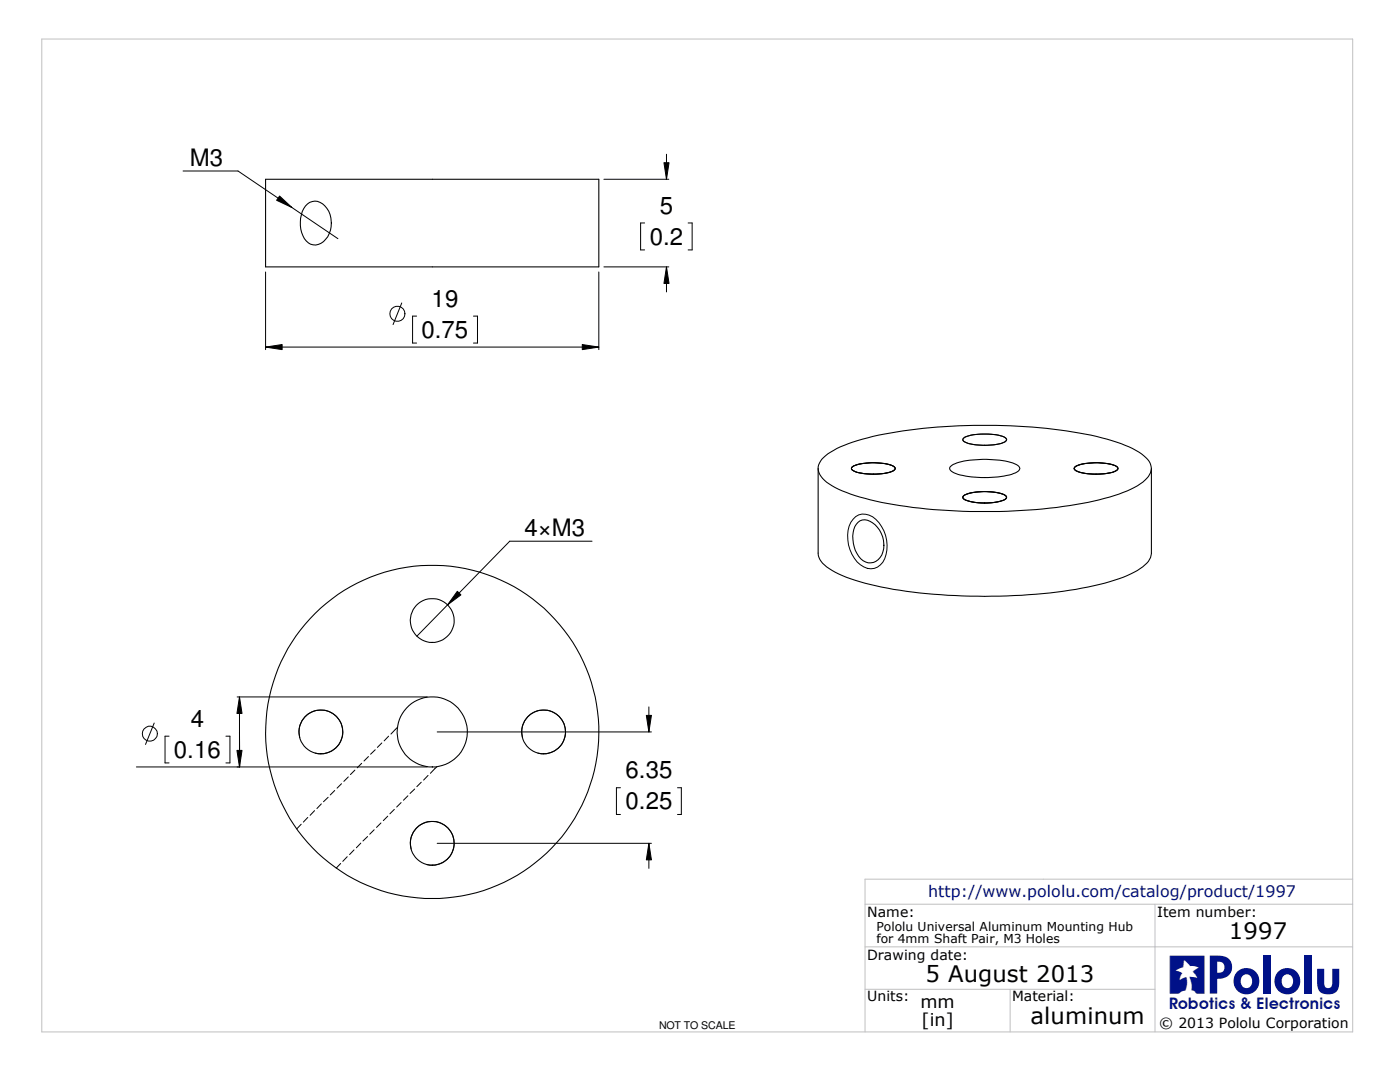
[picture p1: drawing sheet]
<svg xmlns="http://www.w3.org/2000/svg" width="279mm" height="216mm" viewBox="0 0 279 216" stroke-linecap="round" stroke-linejoin="round" font-family="sans-serif">
<path d="M8.3 7.8h261.7v198.1h-261.7zM270 175.4h-97.4v30.5M172.6 188.9h97.4M172.6 197.4h57.9M172.6 180.4h97.4M201.6 197.4v8.5M230.5 180.4v25.5" fill="none" stroke="#c0c0c0" stroke-width=".2"/>
<g fill="none" stroke="#000" stroke-width=".21">
<path d="M53 35.8h66.5v17.5h-66.5zM61.4 40.7a2.55 2.55 0 0 1 3.8 .9 5 5 0 0 1-1.1 7 2.46 2.46 0 0 1-3.6-1.6 5.8 5.8 0 0 1 .9-6.3zM163.3 93.5v16.9a4.4 4.4 0 0 0 2.8 3.4 40.4 40.4 0 0 0 13.5 4 114.8 114.8 0 0 0 38.7-.9 25.2 25.2 0 0 0 9.7-3.8 3.7 3.7 0 0 0 1.8-2.7v-16.9M164 91.7a16 16 0 0 1 7.1-3.8 91.8 91.8 0 0 1 23.2-3 131.3 131.3 0 0 1 14.5 .6l1.4 .1a51.7 51.7 0 0 1 15.8 3.9 7 7 0 0 1 3.7 3.3 2.83 2.83 0 0 1-1.2 3 21.3 21.3 0 0 1-9.1 3.9 112 112 0 0 1-44.6 .3 27.9 27.9 0 0 1-9.8-3.8 3.1 3.1 0 0 1-1.5-3.8zM170 93.3a5.1 5.1 0 0 1 3.5-.9l1.1-.1a6.4 6.4 0 0 1 4 1l.1 .1a1.93 1.93 0 0 1-1.9 1 12.9 12.9 0 0 1-6.4-.4l-.5-.4zM189.6 93.2a8.2 8.2 0 0 1 5.3-1.5h1.9a12.1 12.1 0 0 1 6.5 1.3l.2 .5a2.67 2.67 0 0 1-2.1 1.3 21.4 21.4 0 0 1-11-.4l-.8-.7zM192.2 87.5a5.8 5.8 0 0 1 3.5-.9h1.6a5.8 5.8 0 0 1 3.5 .9l.1 .2a1.93 1.93 0 0 1-1.8 .9 12.9 12.9 0 0 1-6.5-.4l-.4-.4zM192.2 99.1a5.1 5.1 0 0 1 3.5-1h1.1a6.4 6.4 0 0 1 4 1l.1 .2a3.4 3.4 0 0 1-2.8 1 9.4 9.4 0 0 1-5.9-.8zM214.4 93.3a5.1 5.1 0 0 1 3.5-.9l1.1-.1a6.4 6.4 0 0 1 4.1 1v.1a1.93 1.93 0 0 1-1.8 1 12.9 12.9 0 0 1-6.5-.4l-.4-.4zM171.2 104.2a2.16 2.16 0 0 1 2.9 .1 5.2 5.2 0 0 1 1.5 7 2.52 2.52 0 0 1-4.2-.3 6.2 6.2 0 0 1-.5-6.4z"/>
<circle cx="86.3" cy="123.8" r="4.4"/>
<circle cx="64" cy="146" r="4.4"/>
<circle cx="86.3" cy="146" r="33.3"/>
<circle cx="86.3" cy="146" r="7"/>
<circle cx="108.5" cy="146" r="4.4"/>
<circle cx="86.3" cy="168.3" r="4.4"/>
</g>
<g fill="none" stroke="#000" stroke-width=".2">
<path d="M36.5 34.1h11l19.9 13.5M55.8 39.1l2.5 2.3-3.1-1.4zM120.5 35.8h13M132.5 32.5h1l-.5 3.3zM133 30.8v5M53 54.3v15.5M119.5 54.3v15.5M120.5 53.3h13M128.7 44.5h-.9v5.4h.9M133 53.3l.5 3.3h-1zM133 53.3v5M137.3 44.5h.8v5.4h-.8"/>
<path d="M53 69.3l3.3-.6v1.1zM53 69.3h66.5M80.2 60.5l-1.8 4.3M83.1 63.1h-.8v5.4h.8M94.5 63.1h.8v5.4h-.8M116.2 68.7l3.3 .6-3.3 .5zM169.9 93.3a5.1 5.1 0 0 1 3.3-.9l3.4 .1a2.89 2.89 0 0 1 2.1 1 3.4 3.4 0 0 1-2.9 1 10.3 10.3 0 0 1-5.7-.7l-.2-.2zM170.1 93.2a10.9 10.9 0 0 1 8.4 0l.1 .2a1.28 1.28 0 0 1-1.1 .9 13.6 13.6 0 0 1-6.9-.2l-.6-.5zM192.2 99.1a7.8 7.8 0 0 1 5.2-1l1.6 .2a2.13 2.13 0 0 1 1.9 1 1.69 1.69 0 0 1-1.5 .8 11 11 0 0 1-7.1-.6zM192.3 98.9a10.9 10.9 0 0 1 8.4 0l.2 .3a1.2 1.2 0 0 1-1.2 .8 12.2 12.2 0 0 1-7.3-.4l-.2-.4zM192.3 87.5l.3-.3a13.2 13.2 0 0 1 7.8 0l.5 .5a1.15 1.15 0 0 1-1.2 .8 13.2 13.2 0 0 1-7.3-.4l-.2-.4zM214.5 93.3a6.1 6.1 0 0 1 3.6-.9h1.7l1.6 .2a2.3 2.3 0 0 1 1.7 .7 .98 .98 0 0 1-1 .9 12.8 12.8 0 0 1-7.4-.3l-.3-.4z"/>
<path d="M214.5 93.2a10.9 10.9 0 0 1 8.5 0l.1 .2a1.28 1.28 0 0 1-1.2 .9 13.6 13.6 0 0 1-6.8-.2l-.7-.5zM91.3 118l.7 .7-2.7 2zM118.2 108h-16.5l-18.5 19M170.3 103.6a2.92 2.92 0 0 1 4.5 0 7.2 7.2 0 0 1 1.4 8.6 2.93 2.93 0 0 1-4.5 .5 7.3 7.3 0 0 1-1.9-8.5zM47.3 139.1h38M47.8 139.1l.5 3.3h-1zM47.8 139.1v13.9M27.2 153h58.1M30.8 144.3l-1.8 4.2M33.7 146.9h-.8v5.3h.8M45.1 146.9h.8v5.3h-.8M47.3 149.7h1l-.5 3.3z"/>
<path d="M47.8 146v7M59.8 147.2a4.4 4.4 0 0 1 3.9-5.5 4.4 4.4 0 0 1 4.7 4.7 4.4 4.4 0 0 1-5.5 3.9M65.5 159.1l-.9 .9M66.8 157.7l-.9 .9M68.2 156.4l-.9 .9M69.5 155l-.9 .9M70.8 153.7l-.9 .9M72.2 152.3l-.9 .9M73.5 151l-.9 .8M74.9 149.6l-.9 .9M76.2 148.3l-.9 .8M77.6 146.9l-.9 .9"/>
<path d="M79.3 145.2l-1.3 1.3M81.4 158.8l-.9 .9M82.8 157.4l-1 .9M84.1 156.1l-.9 .9M85.4 154.7l-.9 1M87.2 153l-1.3 1.3M87.2 146h42.8M104.3 147.2a4.4 4.4 0 0 1 3.8-5.5 4.4 4.4 0 0 1 4.8 4.7 4.4 4.4 0 0 1-5.5 3.9M123.8 157.2h-.8v5.3h.8M129 142.7h1l-.5 3.3zM129.5 141.1v4.9M135.2 157.2h.8v5.3h-.8"/>
<path d="M60.1 164.5l-.9 .9M61.4 163.1l-.9 .9M62.8 161.8l-.9 .9M64.1 160.4l-.9 .9M68 172.3l-.9 .9M69.3 170.9l-.9 1M70.7 169.6l-.9 .9M72 168.2l-.9 1M73.4 166.9l-1 .9M74.7 165.6l-.9 .9M76 164.2l-.9 .9M77.4 162.9l-.9 .8"/>
<path d="M78.7 161.5l-.9 .9M80.1 160.1l-.9 .9M82 169.4a4.4 4.4 0 0 1 3.9-5.5 4.4 4.4 0 0 1 4.7 4.8 4.4 4.4 0 0 1-5.5 3.8M87.2 168.3h42.8M129.5 168.3l.5 3.3h-1zM129.5 168.3v5"/>
<circle cx="79.3" cy="62.6" r="1.51"/>
<circle cx="29.9" cy="146.4" r="1.49"/>
</g>
<path d="M132.5 32.5h1l-.5 3.3zM55.8 39.1l2.5 2.3-3.1-1.4zM133 53.3l.5 3.3h-1zM53 69.3l3.3-.6v1.1zM116.2 68.7l3.3 .6-3.3 .5zM47.8 139.1l.5 3.3h-1zM91.3 118l.7 .7-2.7 2zM47.3 149.7h1l-.5 3.3zM129 142.7h1l-.5 3.3zM129.5 168.3l.5 3.3h-1z" fill="#000"/>
<text font-size="10" fill="#018" x="240.8" y="198.2">Pololu</text>
<text font-size="9.9" fill="#018" x="232.7" y="201.3">Q</text>
<g font-size="4.8">
<text x="37.9" y="33.1">M3</text>
<text x="131.7" y="42.7">5</text>
<text x="129.7" y="48.8">0.2</text>
<text x="86.1" y="61.2">19</text>
<text x="84.1" y="67.4">0.75</text>
<text x="104.6" y="106.9">4×M3</text>
<text x="38.1" y="145">4</text>
<text x="34.7" y="151.2">0.16</text>
<text x="124.8" y="155.3">6.35</text>
<text x="124.8" y="161.5">0.25</text>
</g>
<g font-size="4.5">
<text x="245.2" y="187.5">1997</text>
<text x="184.7" y="195.9">5 August 2013</text>
<text x="205.7" y="204.4">aluminum</text>
</g>
<g font-size="3.5">
<text x="183.7" y="201.2">mm</text>
<text x="183.9" y="204.7">[in]</text>
</g>
<g font-size="3.2" fill="#018">
<text x="185.3" y="178.9">http://www.pololu.com/catalog/product/1997</text>
<text x="233.3" y="201.3">Robotics &amp; Ele tronics</text>
<text x="255.3" y="201.3">c</text>
</g>
<g font-size="2.8">
<text x="173.1" y="183">Name:</text>
<text x="230.9" y="183">Item number:</text>
<text x="173.1" y="191.5">Drawing date:</text>
<text x="173.1" y="199.8">Units:</text>
<text x="202" y="199.8">Material:</text>
<text x="231.4" y="205.1">© 2013 Pololu Corporation</text>
</g>
<g font-size="2.5">
<text x="174.9" y="185.7">Pololu Universal Aluminum Mounting Hub</text>
<text x="174.9" y="188.1">for 4mm Shaft Pair, M3 Holes</text>
</g>
<text font-size="2.1" x="131.5" y="205.4">NOT TO SCALE</text>
</svg>
